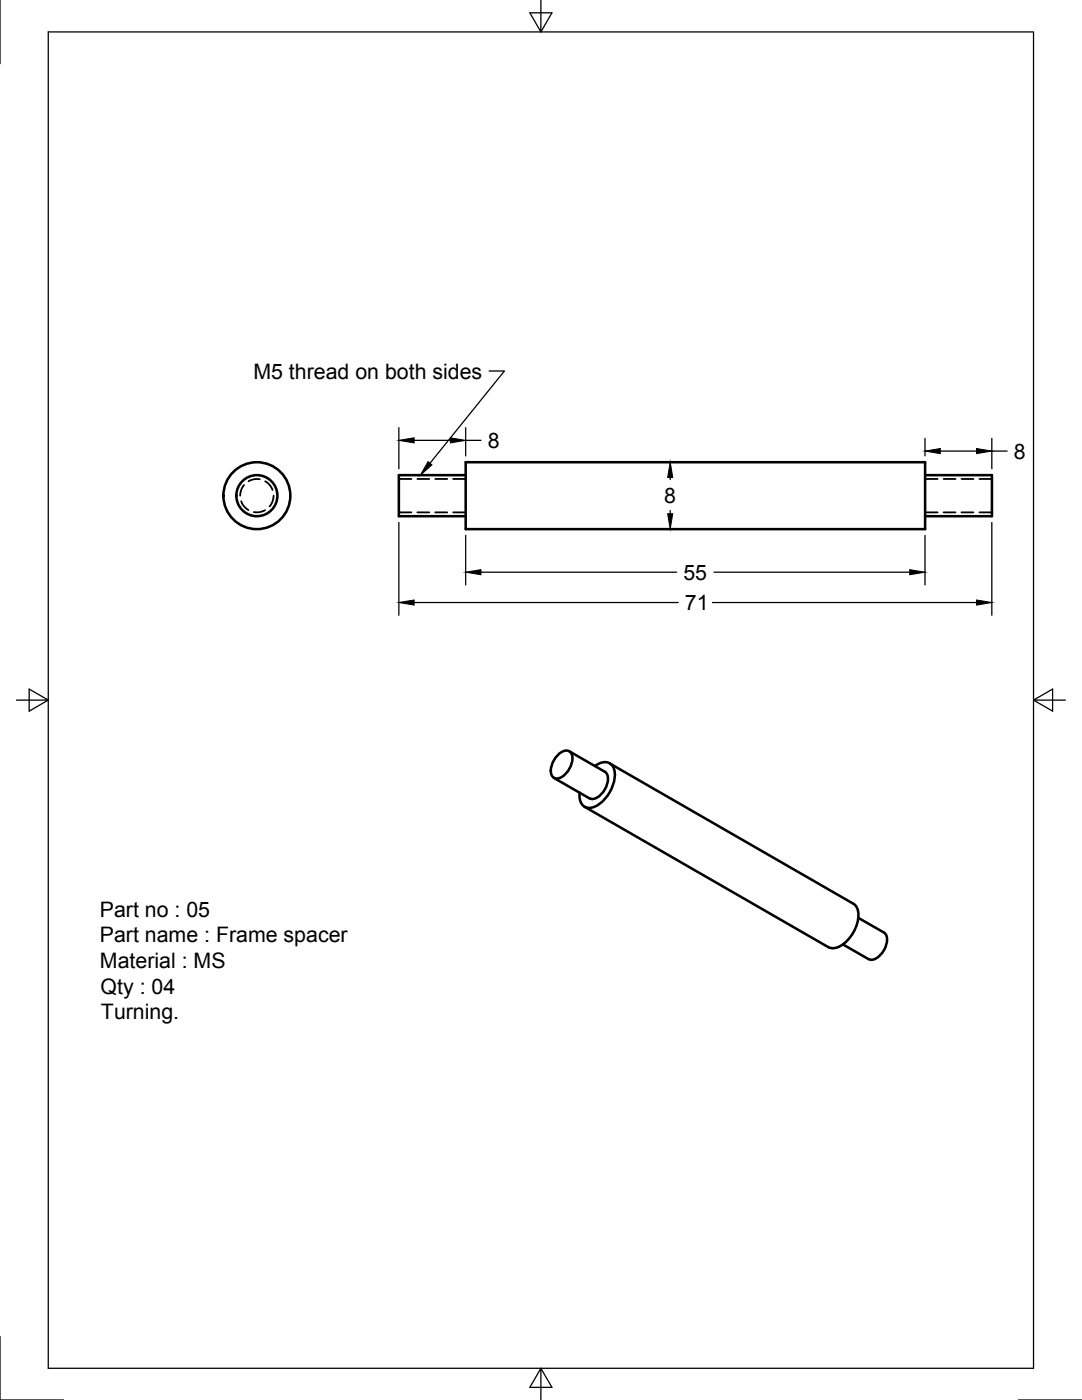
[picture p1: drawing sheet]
<svg xmlns="http://www.w3.org/2000/svg" width="216mm" height="279mm" viewBox="0 0 216 279" stroke-linecap="round" stroke-linejoin="round" font-family="sans-serif">
<!-- layer: Visible -->
<g fill="none" stroke="#000" stroke-width=".51">
<path d="M92.9 94.8h-13.3v8.2h13.3M92.9 92.2h91.7v13.4h-91.7zM184.6 94.8h13.3v8.2h-13.3M110.5 155.3l7.1 4M111.1 150.9a2.34 2.34 0 0 1 2.5-1 2.59 2.59 0 0 1 .2 3.3 3.5 3.5 0 0 1-2.8 2.2 1.33 1.33 0 0 1-1.1-1.6 4.7 4.7 0 0 1 1.2-2.9zM113.6 149.9l7.1 4.1a2.34 2.34 0 0 1 .3 2.9 3.7 3.7 0 0 1-3 2.5l-.4-.1M118.7 152.9a2.36 2.36 0 0 1 3.6 .1 6.3 6.3 0 0 1-1.5 6.4 4.2 4.2 0 0 1-3.7 1.8 2.51 2.51 0 0 1-1.5-3M121.6 152.3l48.7 28a3.4 3.4 0 0 1 .7 4 6.7 6.7 0 0 1-4.6 4.9l-1.1-.2-48.7-28M171.3 183.2l5.1 2.9M176.4 186.1a2.34 2.34 0 0 1 .3 2.9 3.7 3.7 0 0 1-3 2.5l-5.5-3"/>
<circle cx="51.3" cy="98.9" r="4.1"/>
<circle cx="51.3" cy="98.9" r="6.7"/>
</g>
<!-- layer: Hidden -->
<g fill="none" stroke="#000" stroke-width=".36">
<path d="M48.7 96.8l-.1 .2a3.5 3.5 0 0 0-.7 1.9M51.8 95.7v-.1a3.2 3.2 0 0 0-2.2 .5M52.9 96.1l.3 .1a3.2 3.2 0 0 1 1.2 1.6M54.6 98.9a3.3 3.3 0 0 1-.8 2.2M79.6 95.6h2.5M83.3 95.6h2.4M86.8 95.6h2.4M90.4 95.6h2.5M184.6 95.6h2.5M188.3 95.6h2.4M191.9 95.6h2.3M195.4 95.6h2.5"/>
<path d="M48.1 100a3.1 3.1 0 0 0 1.5 1.8M52.9 101.8l-.1 .1a3.3 3.3 0 0 1-2.1 .3M79.6 102.3h2.5M83.3 102.3h2.4M86.8 102.3h2.4M90.4 102.3h2.5M184.6 102.3h2.5M188.3 102.3h2.4M191.9 102.3h2.3M195.4 102.3h2.5"/>
</g>
<!-- layer: Border -->
<path d="M0 0v12.7M9.6 6.4h196.6v266.7h-196.6zM107.9 0v6.4l-2.2-3.8h4.4l-2.2 3.8M3.3 139.7h6.3l-3.8-2.2v4.4l3.8-2.2M206.2 139.7l3.8 2.2v-4.4l-3.8 2.2h6.4M0 266.7v12.7h12.7M107.9 273.1l2.2 3.8h-4.4l2.2-3.8v6.3M203.2 279.4h12.7" fill="none" stroke="#000" stroke-width=".25"/>
<!-- layer: Dimensions -->
<g fill="none" stroke="#000" stroke-width=".25">
<path d="M79.6 85.3v8.3M82.6 87.9h7.3M92.9 85.3v5.7M92.9 87.9h3.1M94.2 92.2h42.1M133.7 95.3v.4M184.6 87.5v3.5M187.6 90h7.3M197.9 87.5v6.1M197.9 90h3.1M79.6 104.3v18.5M92.9 106.8v9.9"/>
<path d="M94.2 105.6h42.1M96 114.2h39M133.7 101.9v.6M142.5 114.2h39M184.6 106.8v9.9M197.9 104.3v18.5M82.6 120.2h52.7M142.2 120.2h52.7"/>
</g>
<path d="M79.6 87.9l3-.5v1zM89.9 87.4l3 .5-3 .5zM133.7 92.2l.5 3.1h-1zM184.6 90l3-.5v1zM194.9 89.5l3 .5-3 .5zM79.6 120.2l3-.5v1.1zM92.9 114.2l3.1-.5v1zM133.2 102.5h1l-.5 3.1zM181.5 113.7l3.1 .5-3.1 .5zM194.9 119.7l3 .5-3 .6z" fill="#000" stroke="#000" stroke-width=".2"/>
<!-- layer: Annotations -->
<path d="M85.4 92.1l.8 .7-2.3 2z" fill="#000" stroke="#000" stroke-width=".2"/>
<path d="M97.6 74h3l-14.8 18.5" fill="none" stroke="#000" stroke-width=".25"/>
<g font-size="4.3">
<text x="50.6" y="75.5">M5 thread on both sides</text>
<text x="97.3" y="89.4">8</text>
<text x="202.3" y="91.5">8</text>
<text x="132.5" y="100.3">8</text>
<text x="136.4" y="115.7">55</text>
<text x="136.7" y="121.8">71</text>
<text x="19.9" y="183">Part no : 05</text>
<text x="19.9" y="188.1">Part name : Frame spacer</text>
<text x="19.9" y="193.2">Material : MS</text>
<text x="20.1" y="198.3">Qty : 04</text>
<text x="20.2" y="203.4">Turning.</text>
</g>
</svg>
